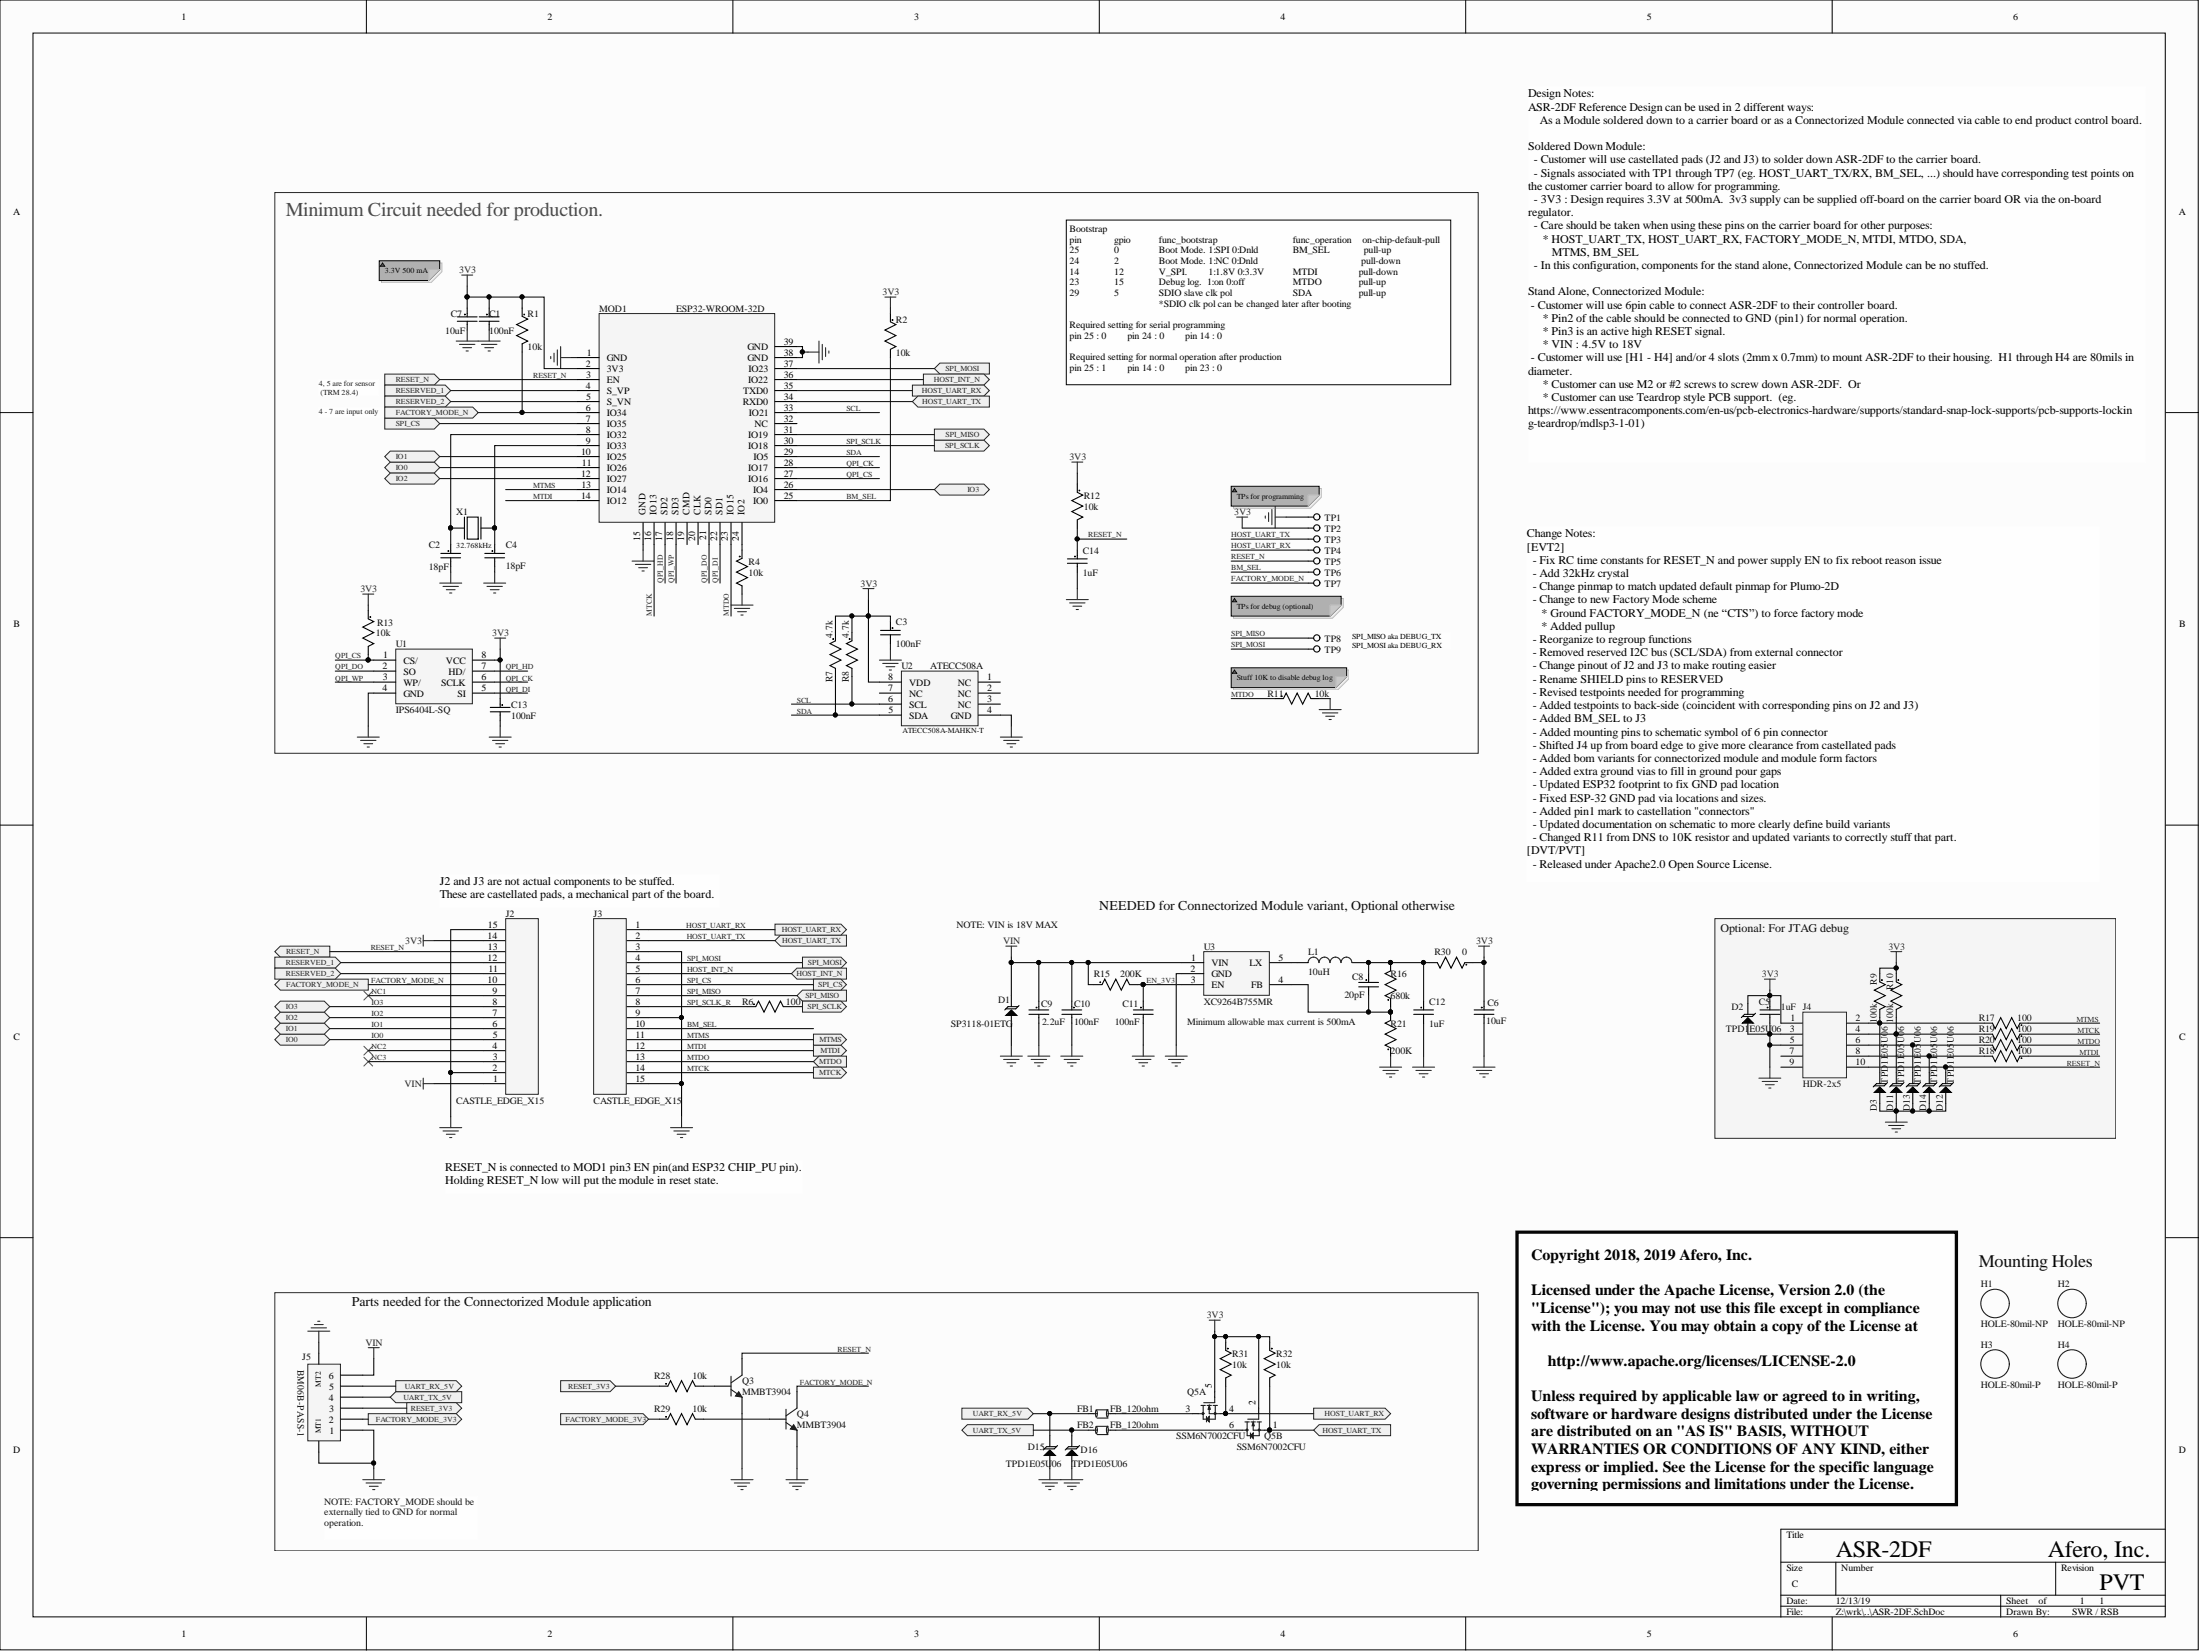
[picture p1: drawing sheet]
# Altium project ASR-2DF.PrjPCB
CompanyName: Afero, Inc.; Revision: PVT
1 sheet, 74 parts. Net scope: flat (ports and power ports of the same name join across sheets).
Board file: ASR-2DF.PcbDoc

## Sheet ASR-2DF.SchDoc
size C; CompanyName: Afero, Inc.; Revision: PVT

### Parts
C1  100nF  [0402C-GENERIC]
C2  18pF  [0402C-GENERIC]
C3  100nF  [0402C-GENERIC]
C4  18pF  [0402C-GENERIC]
C5  1uF  [0402C-GENERIC]
C6  10uF  [0603C-GENERIC]
C7  10uF  [0603C-GENERIC]
C8  20pF  [0402C-GENERIC]
C9  2.2uF  [0603C-GENERIC]
C10  100nF  [0402C-GENERIC]
C11  100nF  [0402C-GENERIC]
C12  1uF  [0402C-GENERIC]
C13  100nF  [0402C-GENERIC]
C14  1uF  [0402C-GENERIC]
D1  SP3118-01ETG  [SOD882]
D2  TPD1E05U06  [SON70P100X45-2N]
D3  TPD1E05U06  [SON70P100X45-2N]
D11  TPD1E05U06  [SON70P100X45-2N]
D12  TPD1E05U06  [SON70P100X45-2N]
D13  TPD1E05U06  [SON70P100X45-2N]
D14  TPD1E05U06  [SON70P100X45-2N]
D15  TPD1E05U06  [SON70P100X45-2N]
D16  TPD1E05U06  [SON70P100X45-2N]
FB1  FB_120ohm  [BLM15]
FB2  FB_120ohm  [BLM15]
H1  HOLE-80mil-NP  [HOLE-80mil-NP]  (no BOM)
H2  HOLE-80mil-NP  [HOLE-80mil-NP]  (no BOM)
H3  HOLE-80mil-P  [HOLE-80mil-P]  (no BOM)
H4  HOLE-80mil-P  [HOLE-80mil-P]  (no BOM)
J2  CASTLE_EDGE_X15  [CASTL-1X15]  (no BOM)
J3  CASTLE_EDGE_X15  [CASTL-1X15]  (no BOM)
J4  HDR-2x5  [S9015E-05]
J5  BM06B-PASS-1  [BM06B-PASS-1]
L1  10uH  [ASPI-0315FS]
MOD1  ESP32-WROOM-32D  [ESP32-WROOM-32D]
Q3  MMBT3904  [sot23]
Q4  MMBT3904  [sot23]
Q5  SSM6N7002CFU  [SOT363]  (parts A,B of 2)
R1  10k  [0402R-GENERIC]
R2  10k  [0402R-GENERIC]
R4  10k  [0402R-GENERIC]
R6  100  [0402R-GENERIC]
R7  4.7k  [0402R-GENERIC]
R8  4.7k  [0402R-GENERIC]
R9  100k  [0402R-GENERIC]
R10  100k  [0402R-GENERIC]
R11  10k  [0402R-GENERIC]
R12  10k  [0402R-GENERIC]
R13  10k  [0402R-GENERIC]
R15  200K  [0402R-GENERIC]
R16  680k  [0402R-GENERIC]
R17  100  [0402R-GENERIC]
R18  100  [0402R-GENERIC]
R19  100  [0402R-GENERIC]
R20  100  [0402R-GENERIC]
R21  200K  [0402R-GENERIC]
R28  10k  [0402R-GENERIC]
R29  10k  [0402R-GENERIC]
R30  0  [0402R-GENERIC]
R31  10k  [0402R-GENERIC]
R32  10k  [0402R-GENERIC]
TP1  TP1MM  [TP1MM]  (value not drawn)  (no BOM)
TP2  TP1MM  [TP1MM]  (value not drawn)  (no BOM)
TP3  TP1MM  [TP1MM]  (value not drawn)  (no BOM)
TP4  TP1MM  [TP1MM]  (value not drawn)  (no BOM)
TP5  TP1MM  [TP1MM]  (value not drawn)  (no BOM)
TP6  TP1MM  [TP1MM]  (value not drawn)  (no BOM)
TP7  TP1MM  [TP1MM]  (value not drawn)  (no BOM)
TP8  TP1MM  [TP1MM]  (value not drawn)  (no BOM)
TP9  TP1MM  [TP1MM]  (value not drawn)  (no BOM)
U1  IPS6404L-SQ  [IPUS.PSRAM]
U2  ATECC508A  Manufacturer Part Number: ATECC508A-MAHKN-T  [SON50P300X60-8N]
U3  XC9264B755MR  [SOT95P275X130-5N]
X1  32.768kHz  [ABS06]

### Blocks framed on the sheet
Minimum Circuit needed for production.: C1-C4 C7 C13 C14 MOD1 R1 R2 R4 R7 R8 R11-R13 TP1-TP9 U1 U2 X1
Optional: For JTAG debug: C5 D2 D3 D11-D14 J4 R9 R10 R17-R20
Parts needed for the Connectorized Module application: D15 D16 FB1 FB2 J5 Q3-Q5 R28 R29 R31 R32

### Ports
FACTORY_MODE_3V3, FACTORY_MODE_N, HOST_INT_N, HOST_UART_RX, HOST_UART_TX, IO0 (bidir), IO1 (bidir), IO2 (bidir), IO3 (bidir), MTCK, MTDI, MTDO, MTMS, RESERVED_1, RESERVED_2, RESET_3V3, RESET_N, SPI_CS, SPI_MISO, SPI_MISO (out), SPI_MOSI, SPI_MOSI (in), SPI_SCLK (out), UART_RX_5V, UART_TX_5V

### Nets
3V3: C1.1 C3.1 C5.1 C6.1 C7.1 C13.1 D2.1(I/O) J2.14 J4.1 MOD1.2(3V3) Q5.2(G2) Q5.5(G2) R1.1 R2.1 R7.1 R8.1 R9.1 R10.1 R12.1 R13.1 R30.1 R31.1 R32.1 TP2.1 U1.8(VCC) U2.8(VDD)
GND: C1.2 C2.2 C3.2 C4.2 C5.2 C6.2 C7.2 C9.2 C10.2 C11.2 C12.2 C13.2 C14.2 D1.2(GND) D2.2(GND) D3.2(GND) D11.2(GND) D12.2(GND) D13.2(GND) D14.2(GND) D15.2(GND) D16.2(GND) J2.2 J2.15 J3.3 J3.9 J3.15 J4.3 J4.5 J5.1 J5.7(MT1) J5.8(MT2) MOD1.1(GND) MOD1.15(GND) MOD1.38(GND) MOD1.39(GND) Q3.2(E) Q4.2(E) R4.2 R11.2 R21.1 TP1.1 U1.4(GND) U2.4(GND) U3.2(GND)
VIN: C9.1 C10.1 D1.1(I/O) J2.1 J5.6 R15.1 U3.1(VIN)
BM_SEL: J3.10 MOD1.25(IO0) R2.2 TP6.1
EN_3V3: C11.1 R15.2 U3.3(EN)
FACTORY_MODE_N: J2.10 MOD1.6(IO34) Q4.3(C) R1.2 TP7.1 ; port FACTORY_MODE_N
HOST_INT_N: J3.5 MOD1.36(IO22) ; port HOST_INT_N
HOST_UART_RX: J3.1 MOD1.35(TXD0) Q5.4(S2) R31.2 TP4.1 ; port HOST_UART_RX
HOST_UART_TX: J3.2 MOD1.34(RXD0) Q5.1(S2) R32.2 TP3.1 ; port HOST_UART_TX
IO0: J2.5 MOD1.11(IO26) ; port IO0
IO1: J2.6 MOD1.10(IO25) ; port IO1
IO2: J2.7 MOD1.12(IO27) ; port IO2
IO3: J2.8 MOD1.26(IO4) ; port IO3
MTCK: J3.14 MOD1.16(IO13) R19.1 ; port MTCK
MTDI: J3.12 MOD1.14(IO12) R18.1 ; port MTDI
MTDO: J3.13 MOD1.23(IO15) R11.1 R20.1 ; port MTDO
MTMS: J3.11 MOD1.13(IO14) R17.1 ; port MTMS
NC1: J2.9
NC2: J2.4
NC3: J2.3
QPI_CK: MOD1.28(IO17) U1.6(SCLK)
QPI_CS: MOD1.27(IO16) R13.2 U1.1(CS/)
QPI_DI: MOD1.22(SD1) U1.5(SI)
QPI_DO: MOD1.21(SD0) U1.2(SO)
QPI_HD: MOD1.17(SD2) U1.7(HD/)
QPI_WP: MOD1.18(SD3) U1.3(WP/)
RESET_N: C14.1 D12.1(I/O) J2.13 J4.10 MOD1.3(EN) Q3.3(C) R12.2 TP5.1 ; port RESET_N
SCL: MOD1.33(IO21) R8.2 U2.6(SCL)
SDA: MOD1.29(IO5) R7.2 U2.5(SDA)
SPI_CS: J3.6 MOD1.7(IO35) ; port SPI_CS
SPI_MISO: J3.7 MOD1.31(IO19) TP8.1 ; port SPI_MISO
SPI_MOSI: J3.4 MOD1.37(IO23) TP9.1 ; port SPI_MOSI
SPI_SCLK: MOD1.30(IO18) R6.2 ; port SPI_SCLK
SPI_SCLK_R: J3.8 R6.1
NetC2_1: C2.1 MOD1.8(IO32) X1.2
NetC4_1: C4.1 MOD1.9(IO33) X1.1
NetC8_1: C8.1 C12.1 L1.2 R16.2 R30.2
NetC8_2: C8.2 R16.1 R21.2 U3.4(FB)
NetD3_1: D3.1(I/O) J4.2 R9.2 R17.2
NetD11_1: D11.1(I/O) J4.4 R10.2 R19.2
NetD13_1: D13.1(I/O) J4.6 R20.2
NetD14_1: D14.1(I/O) J4.8 R18.2
NetD15_1: D15.1(I/O) FB1.1 J5.5 ; port UART_RX_5V
NetD16_1: D16.1(I/O) FB2.1 J5.4 ; port UART_TX_5V
NetFB1_2: FB1.2 Q5.3(D2)
NetFB2_2: FB2.2 Q5.6(D2)
NetJ2_11: J2.11 MOD1.5(S_VN) ; port RESERVED_2
NetJ2_12: J2.12 MOD1.4(S_VP) ; port RESERVED_1
NetJ5_2: J5.2 R29.1 ; port FACTORY_MODE_3V3
NetJ5_3: J5.3 R28.1 ; port RESET_3V3
NetL1_1: L1.1 U3.5(LX)
NetMOD1_24: MOD1.24(IO2) R4.1
NetQ3_1: Q3.1(B) R28.2
NetQ4_1: Q4.1(B) R29.2

Not connected (* = marked no-connect by the designer): J4 7 9; MOD1 19(CMD) 20(CLK) 32(NC); U2 1(NC) 2(NC) 3(NC) 7(NC)

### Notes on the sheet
- 3.3V 500 mA
- 4, 5 are for sensor
  (TRM 28.4)
- Bootstrap
  pin	gpio	func_bootstrap		func_operation    on-chip-default-pull
  25	0	Boot Mode. 1:SPI 0:Dnld	BM_SEL             pull-up
  24	2	Boot Mode. 1:NC 0:Dnld	                          pull-down
  14	12	V_SPI.        1:1.8V 0:3.3V	MTDI	        pull-down
  23	15	Debug log.  1:on 0:off	MTDO	        pull-up
  29	5	SDIO slave clk pol		SDA	        pull-up
  *SDIO clk pol can be changed later after booting
  Required setting for serial programming
  pin 25 : 0        pin 24 : 0        pin 14 : 0
  Required setting for normal operation after production
  pin 25 : 1        pin 14 : 0        pin 23 : 0
- 4 - 7 are input only
- Design Notes:
  ASR-2DF Reference Design can be used in 2 different ways:
  As a Module soldered down to a carrier board or as a Connectorized Module connected via cable to end product control board.
  Soldered Down Module:
  - Customer will use castellated pads (J2 and J3) to solder down ASR-2DF to the carrier board.
  - Signals associated with TP1 through TP7 (eg. HOST_UART_TX/RX, BM_SEL, ...) should have corresponding test points on the customer carrier board to allow for programming.
  - 3V3 : Design requires 3.3V at 500mA.  3v3 supply can be supplied off-board on the carrier board OR via the on-board regulator.
  - Care should be taken when using these pins on the carrier board for other purposes:
  * HOST_UART_TX, HOST_UART_RX, FACTORY_MODE_N, MTDI, MTDO, SDA,
  MTMS, BM_SEL
  - In this configuration, components for the stand alone, Connectorized Module can be no stuffed.
  Stand Alone, Connectorized Module:
  - Customer will use 6pin cable to connect ASR-2DF to their controller board.
  * Pin2 of the cable should be connected to GND (pin1) for normal operation.
  * Pin3 is an active high RESET signal.
  * VIN : 4.5V to 18V
  - Customer will use [H1 - H4] and/or 4 slots (2mm x 0.7mm) to mount ASR-2DF to their housing.  H1 through H4 are 80mils in diameter.
  * Customer can use M2 or #2 screws to screw down ASR-2DF.  Or
  * Customer can use Teardrop style PCB support.  (eg. https://www.essentracomponents.com/en-us/pcb-electronics-hardware/supports/standard-snap-lock-supports/pcb-supports-locking-teardrop/mdlsp3-1-01)
- (near TP1) TPs for programming
- TPs for debug (optional)
- Stuff 10K to disable debug log
- SPI_MISO aka DEBUG_TX
  SPI_MOSI aka DEBUG_RX
- J2 and J3 are not actual components to be stuffed.
  These are castellated pads, a mechanical part of the board.
- Change Notes:
  [EVT2]
  - Fix RC time constants for RESET_N and power supply EN to fix reboot reason issue
  - Add 32kHz crystal
  - Change pinmap to match updated default pinmap for Plumo-2D
  - Change to new Factory Mode scheme
  * Ground FACTORY_MODE_N (ne “CTS”) to force factory mode
  * Added pullup
  - Reorganize to regroup functions
  - Removed reserved I2C bus (SCL/SDA) from external connector
  - Change pinout of J2 and J3 to make routing easier
  - Rename SHIELD pins to RESERVED
  - Revised testpoints needed for programming
  - Added testpoints to back-side (coincident with corresponding pins on J2 and J3)
  - Added BM_SEL to J3
  - Added mounting pins to schematic symbol of 6 pin connector
  - Shifted J4 up from board edge to give more clearance from castellated pads
  - Added bom variants for connectorized module and module form factors
  - Added extra ground vias to fill in ground pour gaps
  - Updated ESP32 footprint to fix GND pad location
  - Fixed ESP-32 GND pad via locations and sizes.
  - Added pin1 mark to castellation "connectors"
  - Updated documentation on schematic to more clearly define build variants
  - Changed R11 from DNS to 10K resistor and updated variants to correctly stuff that part.
  [DVT/PVT]
  - Released under Apache2.0 Open Source License.
- NOTE: VIN is 18V MAX
- NEEDED for Connectorized Module variant, Optional otherwise
- Minimum allowable max current is 500mA
- RESET_N is connected to MOD1 pin3 EN pin(and ESP32 CHIP_PU pin).
  Holding RESET_N low will put the module in reset state.
- Mounting Holes
- Copyright 2018, 2019 Afero, Inc.
  Licensed under the Apache License, Version 2.0 (the "License"); you may not use this file except in compliance with the License. You may obtain a copy of the License at
  http://www.apache.org/licenses/LICENSE-2.0
  Unless required by applicable law or agreed to in writing, software or hardware designs distributed under the License are distributed on an "AS IS" BASIS, WITHOUT WARRANTIES OR CONDITIONS OF ANY KIND, either express or implied. See the License for the specific language governing permissions and limitations under the License.
- NOTE: FACTORY_MODE should be externally tied to GND for normal operation.
- ASR-2DF
- SWR / RSB
- 1

## Assembly variants
ASR-2DF - Solder Down Module FF: not fitted C5 D2 D3 D11 D12 D13 D14 D15 D16 FB1 FB2 J4 J5 Q3 Q4 Q5 R9 R10 R17 R18 R19 R20 R28 R29 R31 R32 TP8 TP9
ASR-2DF - Connectorized Appliance FF: not fitted C5 D2 D3 D11 D12 D13 D14 J4 R6 R9 R10 R17 R18 R19 R20 TP8 TP9
